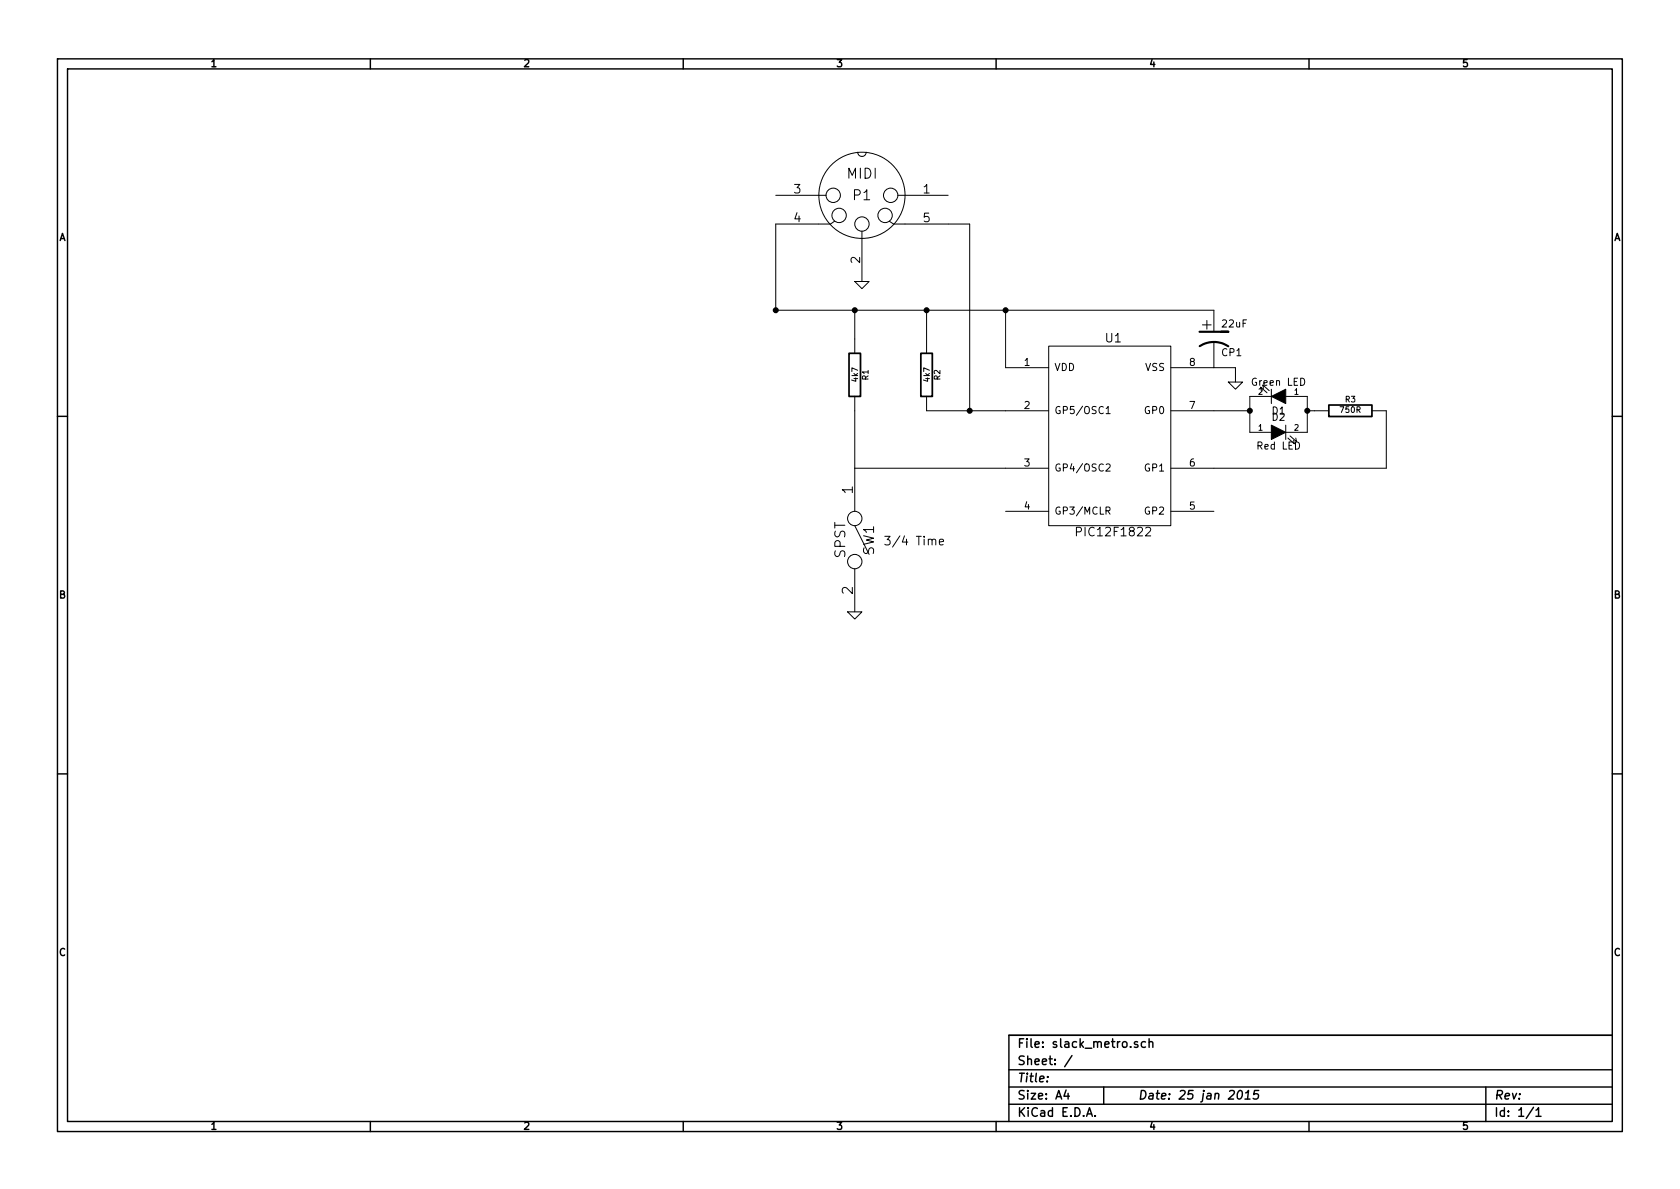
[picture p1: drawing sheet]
EESchema Schematic File Version 2  date Sun 25 Jan 2015 10:48:30 GMT
LIBS:power
LIBS:device
LIBS:transistors
LIBS:conn
LIBS:linear
LIBS:regul
LIBS:74xx
LIBS:cmos4000
LIBS:adc-dac
LIBS:memory
LIBS:xilinx
LIBS:special
LIBS:microcontrollers
LIBS:dsp
LIBS:microchip
LIBS:analog_switches
LIBS:motorola
LIBS:texas
LIBS:intel
LIBS:audio
LIBS:interface
LIBS:digital-audio
LIBS:philips
LIBS:display
LIBS:cypress
LIBS:siliconi
LIBS:opto
LIBS:atmel
LIBS:contrib
LIBS:valves
LIBS:slack_metro
LIBS:slack_metro-cache
EELAYER 27 0
EELAYER END
$Descr A4 11693 8268
encoding utf-8
Sheet 1 1
Title ""
Date "25 jan 2015"
Rev ""
Comp ""
Comment1 ""
Comment2 ""
Comment3 ""
Comment4 ""
$EndDescr
$Comp
L MIDI P1
U 1 1
P 6000 1350
F 0 "P1" H 6000 1350 70  0000 C CNN
F 1 "MIDI" H 6000 1200 70  0000 C CNN
F 2 "" H 6000 1350 60  0000 C CNN
F 3 "" H 6000 1350 60  0000 C CNN
	1    6000 1350
	-1   0    0    1   
$EndComp
$Comp
L PIC12F1822 U1
U 1 1
P 7750 3050
F 0 "U1" H 7750 3750 60  0000 C CNN
F 1 "PIC12F1822" H 7750 2400 60  0000 C CNN
F 2 "" H 7750 3050 60  0000 C CNN
F 3 "" H 7750 3050 60  0000 C CNN
	1    7750 3050
	1    0    0    -1  
$EndComp
$Comp
L GND #PWR2
U 1 1
P 6000 1950
F 0 "#PWR2" H 6000 1950 30  0001 C CNN
F 1 "GND" H 6000 1880 30  0001 C CNN
F 2 "" H 6000 1950 60  0000 C CNN
F 3 "" H 6000 1950 60  0000 C CNN
	1    6000 1950
	1    0    0    -1  
$EndComp
$Comp
L GND #PWR3
U 1 1
P 8600 2650
F 0 "#PWR3" H 8600 2650 30  0001 C CNN
F 1 "GND" H 8600 2580 30  0001 C CNN
F 2 "" H 8600 2650 60  0000 C CNN
F 3 "" H 8600 2650 60  0000 C CNN
	1    8600 2650
	1    0    0    -1  
$EndComp
Wire Wire Line
	8450 2550 8600 2550
Wire Wire Line
	8600 2550 8600 2650
$Comp
L R R2
U 1 1
P 6450 2600
F 0 "R2" V 6530 2600 40  0000 C CNN
F 1 "4k7" V 6457 2601 40  0000 C CNN
F 2 "~" V 6380 2600 30  0000 C CNN
F 3 "~" H 6450 2600 30  0000 C CNN
	1    6450 2600
	1    0    0    -1  
$EndComp
$Comp
L LED D2
U 1 1
P 8900 3000
F 0 "D2" H 8900 3100 50  0000 C CNN
F 1 "Red LED" H 8900 2900 50  0000 C CNN
F 2 "~" H 8900 3000 60  0000 C CNN
F 3 "~" H 8900 3000 60  0000 C CNN
	1    8900 3000
	1    0    0    -1  
$EndComp
$Comp
L LED D1
U 1 1
P 8900 2750
F 0 "D1" H 8900 2850 50  0000 C CNN
F 1 "Green LED" H 8900 2650 50  0000 C CNN
F 2 "~" H 8900 2750 60  0000 C CNN
F 3 "~" H 8900 2750 60  0000 C CNN
	1    8900 2750
	-1   0    0    1   
$EndComp
$Comp
L R R3
U 1 1
P 9400 2850
F 0 "R3" V 9480 2850 40  0000 C CNN
F 1 "750R" V 9407 2851 40  0000 C CNN
F 2 "~" V 9330 2850 30  0000 C CNN
F 3 "~" H 9400 2850 30  0000 C CNN
	1    9400 2850
	0    -1   -1   0   
$EndComp
Wire Wire Line
	8450 2850 8700 2850
Wire Wire Line
	8700 2750 8700 3000
Connection ~ 8700 2850
Wire Wire Line
	9100 2750 9100 3000
Connection ~ 9100 2850
Wire Wire Line
	9650 2850 9650 3250
Wire Wire Line
	9650 3250 8450 3250
$Comp
L R R1
U 1 1
P 5950 2600
F 0 "R1" V 6030 2600 40  0000 C CNN
F 1 "4k7" V 5957 2601 40  0000 C CNN
F 2 "~" V 5880 2600 30  0000 C CNN
F 3 "~" H 5950 2600 30  0000 C CNN
	1    5950 2600
	1    0    0    -1  
$EndComp
Wire Wire Line
	5950 3250 7000 3250
Wire Wire Line
	5950 2850 5950 3250
$Comp
L CP1 22uF
U 1 1
P 8450 2350
F 0 "22uF" H 8500 2450 50  0000 L CNN
F 1 "CP1" H 8500 2250 50  0000 L CNN
F 2 "~" H 8450 2350 60  0000 C CNN
F 3 "~" H 8450 2350 60  0000 C CNN
	1    8450 2350
	1    0    0    -1  
$EndComp
Wire Wire Line
	5400 2150 8450 2150
Wire Wire Line
	7000 2150 7000 2550
$Comp
L SPST SW1
U 1 1
P 5950 3750
F 0 "SW1" H 5950 3850 70  0000 C CNN
F 1 "SPST" H 5950 3650 70  0000 C CNN
F 2 "~" H 5950 3750 60  0000 C CNN
F 3 "~" H 5950 3750 60  0000 C CNN
	1    5950 3750
	0    1    1    0   
$EndComp
$Comp
L GND #PWR1
U 1 1
P 5950 4250
F 0 "#PWR1" H 5950 4250 30  0001 C CNN
F 1 "GND" H 5950 4180 30  0001 C CNN
F 2 "" H 5950 4250 60  0000 C CNN
F 3 "" H 5950 4250 60  0000 C CNN
	1    5950 4250
	1    0    0    -1  
$EndComp
Wire Wire Line
	9100 2850 9150 2850
Connection ~ 5400 2150
Connection ~ 7000 2150
Wire Wire Line
	6450 2150 6450 2350
Connection ~ 6450 2150
Wire Wire Line
	5950 2150 5950 2350
Connection ~ 5950 2150
Wire Wire Line
	5400 1550 5400 2150
Wire Wire Line
	7000 2850 6450 2850
Wire Wire Line
	6750 2850 6750 1550
Wire Wire Line
	6750 1550 6600 1550
Connection ~ 6750 2850
Text Notes 6150 3800 0    60   ~ 0
3/4 Time
$EndSCHEMATC
